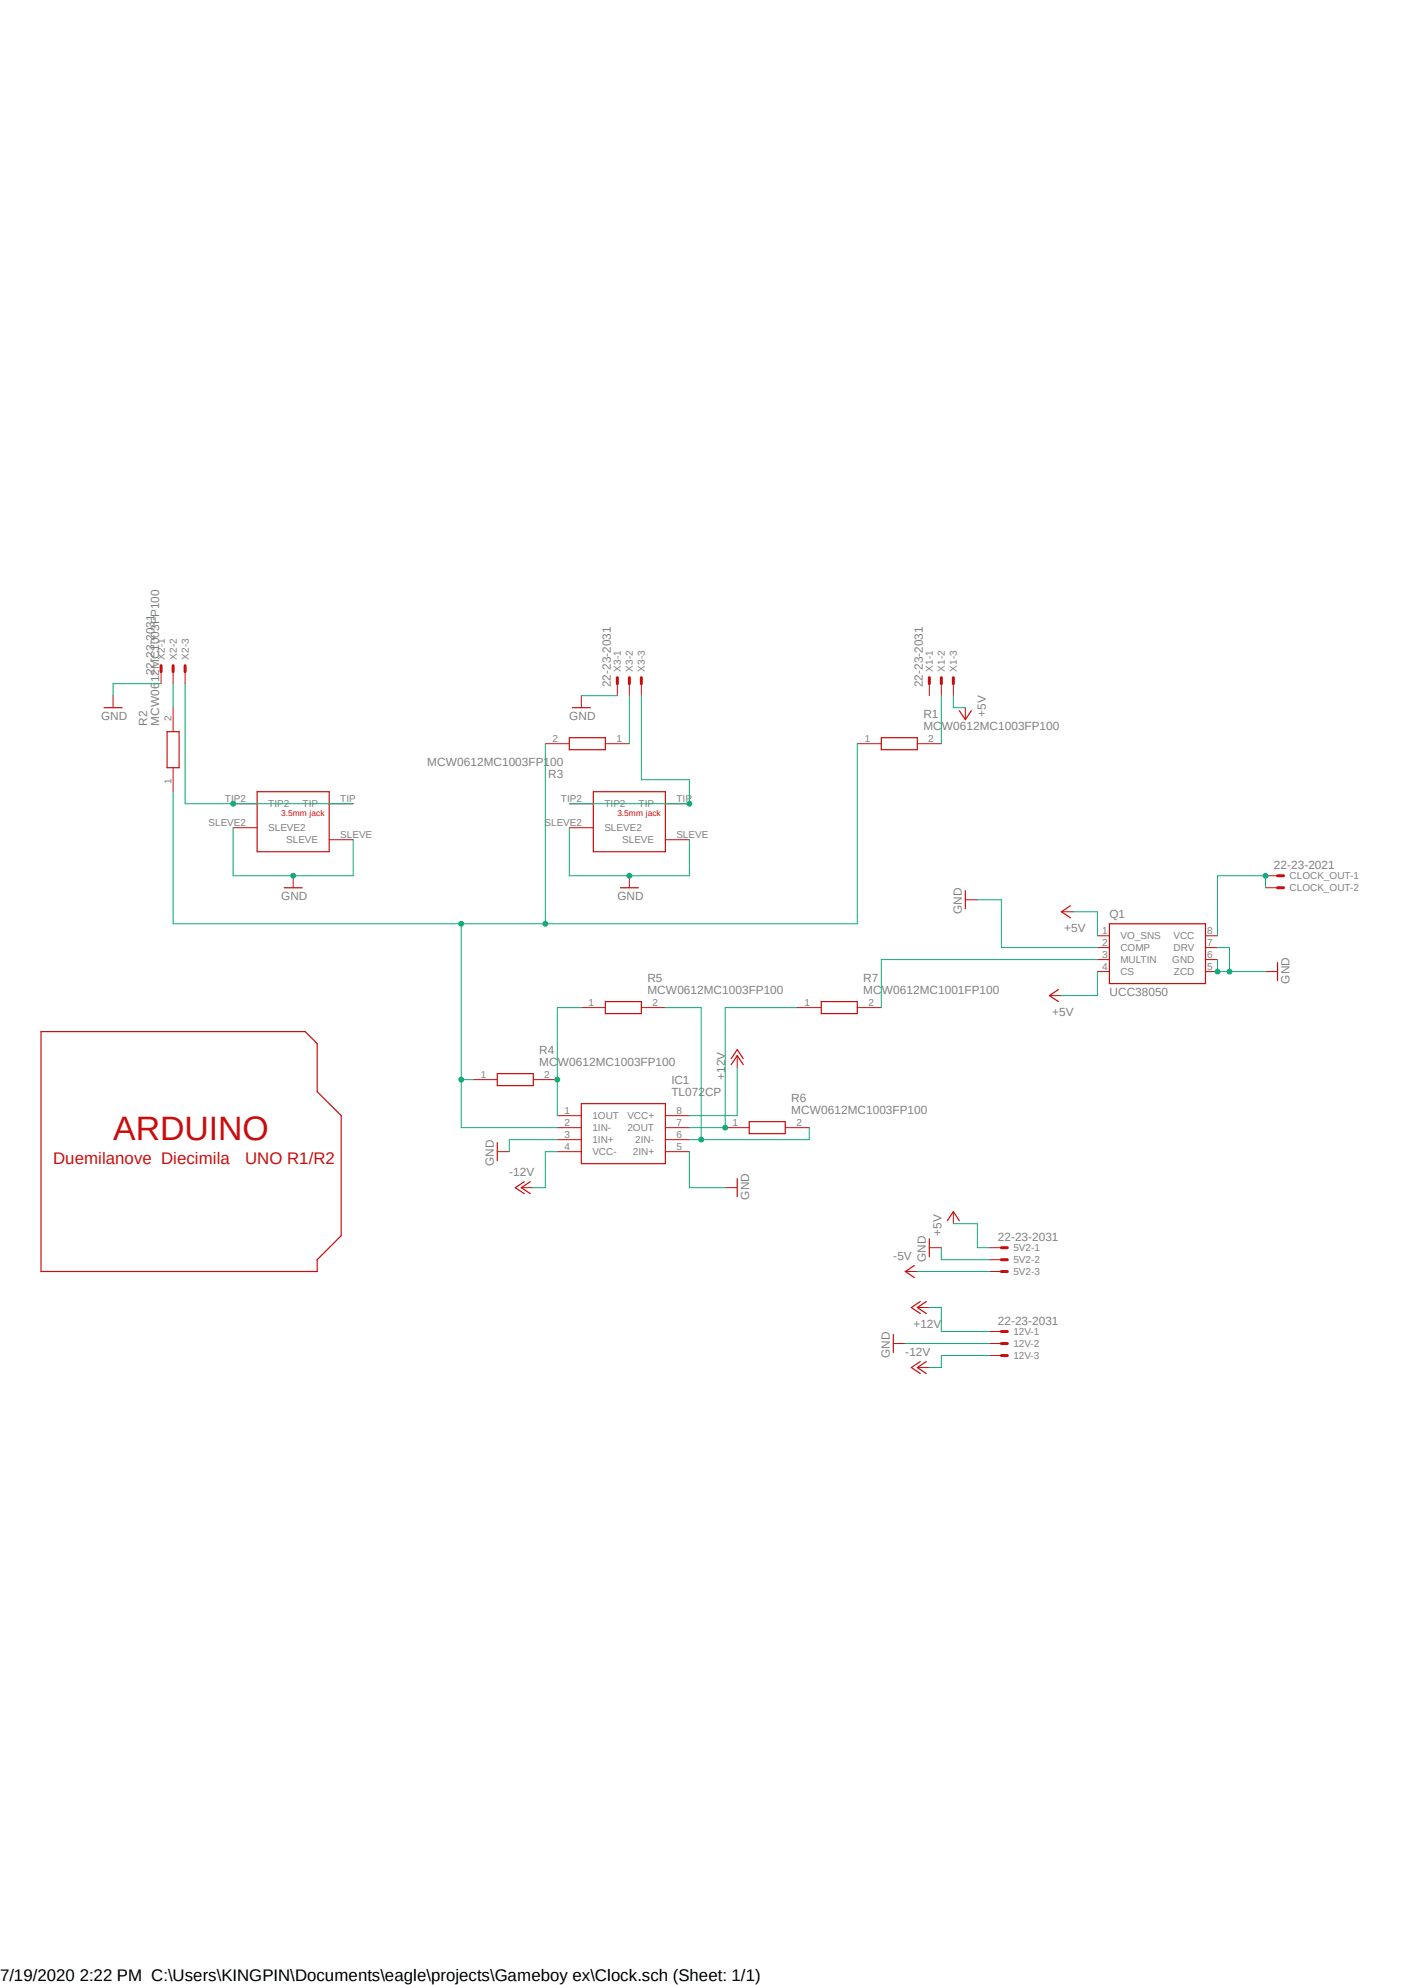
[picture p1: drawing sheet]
<?xml version="1.0" encoding="utf-8"?>
<!DOCTYPE eagle SYSTEM "eagle.dtd">
<eagle version="9.6.2">
<drawing>
<settings>
<setting alwaysvectorfont="no"/>
<setting verticaltext="up"/>
</settings>
<grid distance="0.1" unitdist="inch" unit="inch" style="lines" multiple="1" display="no" altdistance="0.01" altunitdist="inch" altunit="inch"/>
<schematic xreflabel="%F%N/%S.%C%R" xrefpart="/%S.%C%R">
<libraries>
<library name="arduino uno pin only">
<symbols>
<symbol name="CL13845G">
<pin name="TIP" x="7.62" y="7.62" length="middle" rot="R180"/>
<pin name="SLEVE" x="7.62" y="0" length="middle" rot="R180"/>
<wire x1="2.54" y1="10.16" x2="2.54" y2="-2.54" width="0.254" layer="94"/>
<wire x1="2.54" y1="-2.54" x2="-12.7" y2="-2.54" width="0.254" layer="94"/>
<wire x1="-12.7" y1="-2.54" x2="-12.7" y2="10.16" width="0.254" layer="94"/>
<wire x1="-12.7" y1="10.16" x2="2.54" y2="10.16" width="0.254" layer="94"/>
<text x="-7.62" y="5.08" size="1.27" layer="94">3.5mm jack</text>
<pin name="TIP2" x="-17.78" y="7.62" length="middle"/>
<pin name="SLEVE2" x="-17.78" y="2.54" length="middle"/>
</symbol>
<symbol name="ARDUINOHOLE">
<wire x1="-22.86" y1="22.86" x2="-22.86" y2="-27.94" width="0.254" layer="94"/>
<wire x1="-22.86" y1="-27.94" x2="35.56" y2="-27.94" width="0.254" layer="94"/>
<wire x1="35.56" y1="-27.94" x2="35.56" y2="-25.4" width="0.254" layer="94"/>
<wire x1="35.56" y1="-25.4" x2="40.64" y2="-20.32" width="0.254" layer="94"/>
<wire x1="40.64" y1="-20.32" x2="40.64" y2="5.08" width="0.254" layer="94"/>
<wire x1="40.64" y1="5.08" x2="35.56" y2="10.16" width="0.254" layer="94"/>
<wire x1="35.56" y1="10.16" x2="35.56" y2="20.32" width="0.254" layer="94"/>
<wire x1="35.56" y1="20.32" x2="33.02" y2="22.86" width="0.254" layer="94"/>
<wire x1="33.02" y1="22.86" x2="-22.86" y2="22.86" width="0.254" layer="94"/>
<text x="-7.62" y="0" size="5.08" layer="94">ARDUINO</text>
<text x="-20.32" y="-5.08" size="2.54" layer="94">Duemilanove</text>
<text x="2.54" y="-5.08" size="2.54" layer="94">Diecimila</text>
<text x="20.32" y="-5.08" size="2.54" layer="94">UNO R1/R2</text>
</symbol>
</symbols>
<devicesets>
<deviceset name="CL13845G">
<gates>
<gate name="G$1" symbol="CL13845G" x="7.62" y="0"/>
</gates>
<devices>
<device name="" package="CL13845G">
<connects>
<connect gate="G$1" pin="SLEVE" pad="SLEVE"/>
<connect gate="G$1" pin="SLEVE2" pad="SLEVE2"/>
<connect gate="G$1" pin="TIP" pad="TIP"/>
<connect gate="G$1" pin="TIP2" pad="TIP2"/>
</connects>
<technologies>
<technology name=""/>
</technologies>
</device>
</devices>
</deviceset>
<deviceset name="ARDUINOHOLE">
<gates>
<gate name="G$1" symbol="ARDUINOHOLE" x="-7.62" y="5.08"/>
</gates>
<devices>
<device name="" package="ARDUINOHOLE">
<technologies>
<technology name=""/>
</technologies>
</device>
</devices>
</deviceset>
</devicesets>
</library>
<library name="supply1">
<symbols>
<symbol name="GND">
<wire x1="-1.905" y1="0" x2="1.905" y2="0" width="0.254" layer="94"/>
<text x="-2.54" y="-2.54" size="1.778" layer="96">&gt;VALUE</text>
<pin name="GND" x="0" y="2.54" visible="off" length="short" direction="sup" rot="R270"/>
</symbol>
<symbol name="+5V">
<wire x1="1.27" y1="-1.905" x2="0" y2="0" width="0.254" layer="94"/>
<wire x1="0" y1="0" x2="-1.27" y2="-1.905" width="0.254" layer="94"/>
<text x="-2.54" y="-5.08" size="1.778" layer="96" rot="R90">&gt;VALUE</text>
<pin name="+5V" x="0" y="-2.54" visible="off" length="short" direction="sup" rot="R90"/>
</symbol>
<symbol name="+12V">
<wire x1="1.27" y1="-1.905" x2="0" y2="0" width="0.254" layer="94"/>
<wire x1="0" y1="0" x2="-1.27" y2="-1.905" width="0.254" layer="94"/>
<wire x1="1.27" y1="-0.635" x2="0" y2="1.27" width="0.254" layer="94"/>
<wire x1="0" y1="1.27" x2="-1.27" y2="-0.635" width="0.254" layer="94"/>
<text x="-2.54" y="-5.08" size="1.778" layer="96" rot="R90">&gt;VALUE</text>
<pin name="+12V" x="0" y="-2.54" visible="off" length="short" direction="sup" rot="R90"/>
</symbol>
<symbol name="-12V">
<wire x1="-1.27" y1="1.905" x2="0" y2="0" width="0.254" layer="94"/>
<wire x1="0" y1="0" x2="1.27" y2="1.905" width="0.254" layer="94"/>
<wire x1="-1.27" y1="0.635" x2="0" y2="-1.27" width="0.254" layer="94"/>
<wire x1="0" y1="-1.27" x2="1.27" y2="0.635" width="0.254" layer="94"/>
<text x="-2.54" y="-2.54" size="1.778" layer="96" rot="R90">&gt;VALUE</text>
<pin name="-12V" x="0" y="2.54" visible="off" length="short" direction="sup" rot="R270"/>
</symbol>
<symbol name="-5V">
<wire x1="-1.27" y1="1.905" x2="0" y2="0" width="0.254" layer="94"/>
<wire x1="0" y1="0" x2="1.27" y2="1.905" width="0.254" layer="94"/>
<text x="-2.54" y="-2.54" size="1.778" layer="96" rot="R90">&gt;VALUE</text>
<pin name="-5V" x="0" y="2.54" visible="off" length="short" direction="sup" rot="R270"/>
</symbol>
</symbols>
<devicesets>
<deviceset name="GND" prefix="GND">
<gates>
<gate name="1" symbol="GND" x="0" y="0"/>
</gates>
<devices>
<device name="">
<technologies>
<technology name=""/>
</technologies>
</device>
</devices>
</deviceset>
<deviceset name="+5V" prefix="P+">
<gates>
<gate name="1" symbol="+5V" x="0" y="0"/>
</gates>
<devices>
<device name="">
<technologies>
<technology name=""/>
</technologies>
</device>
</devices>
</deviceset>
<deviceset name="+12V" prefix="P+">
<gates>
<gate name="1" symbol="+12V" x="0" y="0"/>
</gates>
<devices>
<device name="">
<technologies>
<technology name=""/>
</technologies>
</device>
</devices>
</deviceset>
<deviceset name="-12V" prefix="P-">
<gates>
<gate name="1" symbol="-12V" x="0" y="0"/>
</gates>
<devices>
<device name="">
<technologies>
<technology name=""/>
</technologies>
</device>
</devices>
</deviceset>
<deviceset name="-5V" prefix="P-">
<gates>
<gate name="1" symbol="-5V" x="0" y="0"/>
</gates>
<devices>
<device name="">
<technologies>
<technology name=""/>
</technologies>
</device>
</devices>
</deviceset>
</devicesets>
</library>
<library name="con-molex">
<symbols>
<symbol name="MV">
<wire x1="1.27" y1="0" x2="0" y2="0" width="0.6096" layer="94"/>
<text x="2.54" y="-0.762" size="1.524" layer="95">&gt;NAME</text>
<text x="-0.762" y="1.397" size="1.778" layer="96">&gt;VALUE</text>
<pin name="S" x="-2.54" y="0" visible="off" length="short" direction="pas"/>
</symbol>
<symbol name="M">
<wire x1="1.27" y1="0" x2="0" y2="0" width="0.6096" layer="94"/>
<text x="2.54" y="-0.762" size="1.524" layer="95">&gt;NAME</text>
<pin name="S" x="-2.54" y="0" visible="off" length="short" direction="pas"/>
</symbol>
</symbols>
<devicesets>
<deviceset name="22-23-2031" prefix="X">
<gates>
<gate name="-1" symbol="MV" x="0" y="2.54" addlevel="always" swaplevel="1"/>
<gate name="-2" symbol="M" x="0" y="0" addlevel="always" swaplevel="1"/>
<gate name="-3" symbol="M" x="0" y="-2.54" addlevel="always" swaplevel="1"/>
</gates>
<devices>
<device name="" package="22-23-2031">
<connects>
<connect gate="-1" pin="S" pad="1"/>
<connect gate="-2" pin="S" pad="2"/>
<connect gate="-3" pin="S" pad="3"/>
</connects>
<technologies>
<technology name="">
<attribute name="MF" value="MOLEX" constant="no"/>
<attribute name="MPN" value="22-23-2031" constant="no"/>
<attribute name="OC_FARNELL" value="1462950" constant="no"/>
<attribute name="OC_NEWARK" value="30C0862" constant="no"/>
</technology>
</technologies>
</device>
</devices>
</deviceset>
<deviceset name="22-23-2021" prefix="X">
<gates>
<gate name="-1" symbol="MV" x="0" y="0" addlevel="always" swaplevel="1"/>
<gate name="-2" symbol="M" x="0" y="-2.54" addlevel="always" swaplevel="1"/>
</gates>
<devices>
<device name="" package="22-23-2021">
<connects>
<connect gate="-1" pin="S" pad="1"/>
<connect gate="-2" pin="S" pad="2"/>
</connects>
<technologies>
<technology name="">
<attribute name="MF" value="MOLEX" constant="no"/>
<attribute name="MPN" value="22-23-2021" constant="no"/>
<attribute name="OC_FARNELL" value="1462926" constant="no"/>
<attribute name="OC_NEWARK" value="25C3832" constant="no"/>
</technology>
</technologies>
</device>
</devices>
</deviceset>
</devicesets>
</library>
<library name="SamacSys_Parts">
<symbols>
<symbol name="MCW0612MC1003FP100">
<wire x1="5.08" y1="1.27" x2="12.7" y2="1.27" width="0.254" layer="94"/>
<wire x1="12.7" y1="-1.27" x2="12.7" y2="1.27" width="0.254" layer="94"/>
<wire x1="12.7" y1="-1.27" x2="5.08" y2="-1.27" width="0.254" layer="94"/>
<wire x1="5.08" y1="1.27" x2="5.08" y2="-1.27" width="0.254" layer="94"/>
<text x="13.97" y="6.35" size="1.778" layer="95" align="center-left">&gt;NAME</text>
<text x="13.97" y="3.81" size="1.778" layer="96" align="center-left">&gt;VALUE</text>
<pin name="1" x="0" y="0" visible="pad" length="middle"/>
<pin name="2" x="17.78" y="0" visible="pad" length="middle" rot="R180"/>
</symbol>
<symbol name="TL072CP">
<wire x1="5.08" y1="2.54" x2="22.86" y2="2.54" width="0.254" layer="94"/>
<wire x1="22.86" y1="-10.16" x2="22.86" y2="2.54" width="0.254" layer="94"/>
<wire x1="22.86" y1="-10.16" x2="5.08" y2="-10.16" width="0.254" layer="94"/>
<wire x1="5.08" y1="2.54" x2="5.08" y2="-10.16" width="0.254" layer="94"/>
<text x="24.13" y="7.62" size="1.778" layer="95" align="center-left">&gt;NAME</text>
<text x="24.13" y="5.08" size="1.778" layer="96" align="center-left">&gt;VALUE</text>
<pin name="1OUT" x="0" y="0" length="middle" direction="out"/>
<pin name="1IN-" x="0" y="-2.54" length="middle" direction="in"/>
<pin name="1IN+" x="0" y="-5.08" length="middle" direction="in"/>
<pin name="VCC-" x="0" y="-7.62" length="middle" direction="pwr"/>
<pin name="VCC+" x="27.94" y="0" length="middle" direction="pwr" rot="R180"/>
<pin name="2OUT" x="27.94" y="-2.54" length="middle" direction="out" rot="R180"/>
<pin name="2IN-" x="27.94" y="-5.08" length="middle" direction="in" rot="R180"/>
<pin name="2IN+" x="27.94" y="-7.62" length="middle" direction="in" rot="R180"/>
</symbol>
<symbol name="MCW0612MC1001FP100">
<wire x1="5.08" y1="1.27" x2="12.7" y2="1.27" width="0.254" layer="94"/>
<wire x1="12.7" y1="-1.27" x2="12.7" y2="1.27" width="0.254" layer="94"/>
<wire x1="12.7" y1="-1.27" x2="5.08" y2="-1.27" width="0.254" layer="94"/>
<wire x1="5.08" y1="1.27" x2="5.08" y2="-1.27" width="0.254" layer="94"/>
<text x="13.97" y="6.35" size="1.778" layer="95" align="center-left">&gt;NAME</text>
<text x="13.97" y="3.81" size="1.778" layer="96" align="center-left">&gt;VALUE</text>
<pin name="1" x="0" y="0" visible="pad" length="middle"/>
<pin name="2" x="17.78" y="0" visible="pad" length="middle" rot="R180"/>
</symbol>
</symbols>
<devicesets>
<deviceset name="MCW0612MC1003FP100" prefix="R">
<gates>
<gate name="G$1" symbol="MCW0612MC1003FP100" x="0" y="0"/>
</gates>
<devices>
<device name="" package="RESC1631X60N">
<connects>
<connect gate="G$1" pin="1" pad="1"/>
<connect gate="G$1" pin="2" pad="2"/>
</connects>
<technologies>
<technology name="">
<attribute name="DESCRIPTION" value="Thin Film Resistors - SMD 1watt 100Kohms 1% 50ppm" constant="no"/>
<attribute name="HEIGHT" value="0.6mm" constant="no"/>
<attribute name="MANUFACTURER_NAME" value="Vishay" constant="no"/>
<attribute name="MANUFACTURER_PART_NUMBER" value="MCW0612MC1003FP100" constant="no"/>
<attribute name="MOUSER_PART_NUMBER" value="594-MCW0612MC1003FP1" constant="no"/>
<attribute name="MOUSER_PRICE-STOCK" value="https://www.mouser.com/Search/Refine.aspx?Keyword=594-MCW0612MC1003FP1" constant="no"/>
</technology>
</technologies>
</device>
</devices>
</deviceset>
<deviceset name="TL072CP" prefix="IC">
<gates>
<gate name="G$1" symbol="TL072CP" x="0" y="0"/>
</gates>
<devices>
<device name="" package="DIP794W53P254L959H508Q8N">
<connects>
<connect gate="G$1" pin="1IN+" pad="3"/>
<connect gate="G$1" pin="1IN-" pad="2"/>
<connect gate="G$1" pin="1OUT" pad="1"/>
<connect gate="G$1" pin="2IN+" pad="5"/>
<connect gate="G$1" pin="2IN-" pad="6"/>
<connect gate="G$1" pin="2OUT" pad="7"/>
<connect gate="G$1" pin="VCC+" pad="8"/>
<connect gate="G$1" pin="VCC-" pad="4"/>
</connects>
<technologies>
<technology name="">
<attribute name="DESCRIPTION" value="Dual Low-Noise JFET-Input General-Purpose Operational Amplifier" constant="no"/>
<attribute name="HEIGHT" value="5.08mm" constant="no"/>
<attribute name="MANUFACTURER_NAME" value="Texas Instruments" constant="no"/>
<attribute name="MANUFACTURER_PART_NUMBER" value="TL072CP" constant="no"/>
<attribute name="MOUSER_PART_NUMBER" value="595-TL072CP" constant="no"/>
<attribute name="MOUSER_PRICE-STOCK" value="https://www.mouser.co.uk/ProductDetail/Texas-Instruments/TL072CP?qs=5nGYs9Do7G3e6Tx9uHIgUA%3D%3D" constant="no"/>
</technology>
</technologies>
</device>
</devices>
</deviceset>
<deviceset name="MCW0612MC1001FP100" prefix="R">
<gates>
<gate name="G$1" symbol="MCW0612MC1001FP100" x="0" y="0"/>
</gates>
<devices>
<device name="" package="RESC1732X65N">
<connects>
<connect gate="G$1" pin="1" pad="1"/>
<connect gate="G$1" pin="2" pad="2"/>
</connects>
<technologies>
<technology name="">
<attribute name="DESCRIPTION" value="VISHAY - MCW0612MC1001FP100 - RES, AEC-Q200, 1K, 1%, 1W, 0612" constant="no"/>
<attribute name="HEIGHT" value="0.65mm" constant="no"/>
<attribute name="MANUFACTURER_NAME" value="Vishay" constant="no"/>
<attribute name="MANUFACTURER_PART_NUMBER" value="MCW0612MC1001FP100" constant="no"/>
<attribute name="MOUSER_PART_NUMBER" value="" constant="no"/>
<attribute name="MOUSER_PRICE-STOCK" value="" constant="no"/>
</technology>
</technologies>
</device>
</devices>
</deviceset>
</devicesets>
</library>
<library name="ti-parts">
<symbols>
<symbol name="UCC38050">
<wire x1="-10.16" y1="7.62" x2="-10.16" y2="-5.08" width="0.254" layer="94"/>
<wire x1="-10.16" y1="-5.08" x2="10.16" y2="-5.08" width="0.254" layer="94"/>
<wire x1="10.16" y1="-5.08" x2="10.16" y2="7.62" width="0.254" layer="94"/>
<wire x1="10.16" y1="7.62" x2="-10.16" y2="7.62" width="0.254" layer="94"/>
<text x="-10.16" y="8.89" size="1.778" layer="95">&gt;NAME</text>
<text x="-10.16" y="-7.62" size="1.778" layer="96">&gt;VALUE</text>
<pin name="VO_SNS" x="-12.7" y="5.08" length="short" direction="in"/>
<pin name="COMP" x="-12.7" y="2.54" length="short" direction="out"/>
<pin name="MULTIN" x="-12.7" y="0" length="short" direction="in"/>
<pin name="CS" x="-12.7" y="-2.54" length="short" direction="in"/>
<pin name="ZCD" x="12.7" y="-2.54" length="short" direction="in" rot="R180"/>
<pin name="GND" x="12.7" y="0" length="short" direction="pwr" rot="R180"/>
<pin name="DRV" x="12.7" y="2.54" length="short" direction="out" rot="R180"/>
<pin name="VCC" x="12.7" y="5.08" length="short" direction="pwr" rot="R180"/>
</symbol>
</symbols>
<devicesets>
<deviceset name="UCC38050" prefix="Q">
<gates>
<gate name="G$1" symbol="UCC38050" x="0" y="0"/>
</gates>
<devices>
<device name="" package="DIP-8">
<connects>
<connect gate="G$1" pin="COMP" pad="2"/>
<connect gate="G$1" pin="CS" pad="4"/>
<connect gate="G$1" pin="DRV" pad="7"/>
<connect gate="G$1" pin="GND" pad="6"/>
<connect gate="G$1" pin="MULTIN" pad="3"/>
<connect gate="G$1" pin="VCC" pad="8"/>
<connect gate="G$1" pin="VO_SNS" pad="1"/>
<connect gate="G$1" pin="ZCD" pad="5"/>
</connects>
<technologies>
<technology name=""/>
</technologies>
</device>
</devices>
</deviceset>
</devicesets>
</library>
</libraries>
<attributes>
</attributes>
<variantdefs>
</variantdefs>
<classes>
<class number="0" name="default" width="0" drill="0">
</class>
</classes>
<parts>
<part name="U$2" library="arduino uno pin only" deviceset="CL13845G" device=""/>
<part name="U$3" library="arduino uno pin only" deviceset="CL13845G" device=""/>
<part name="GND1" library="supply1" deviceset="GND" device=""/>
<part name="GND2" library="supply1" deviceset="GND" device=""/>
<part name="X1" library="con-molex" deviceset="22-23-2031" device=""/>
<part name="X2" library="con-molex" deviceset="22-23-2031" device=""/>
<part name="X3" library="con-molex" deviceset="22-23-2031" device=""/>
<part name="P+1" library="supply1" deviceset="+5V" device=""/>
<part name="R1" library="SamacSys_Parts" deviceset="MCW0612MC1003FP100" device=""/>
<part name="R2" library="SamacSys_Parts" deviceset="MCW0612MC1003FP100" device=""/>
<part name="R3" library="SamacSys_Parts" deviceset="MCW0612MC1003FP100" device=""/>
<part name="GND3" library="supply1" deviceset="GND" device=""/>
<part name="GND4" library="supply1" deviceset="GND" device=""/>
<part name="IC1" library="SamacSys_Parts" deviceset="TL072CP" device=""/>
<part name="R4" library="SamacSys_Parts" deviceset="MCW0612MC1003FP100" device=""/>
<part name="R5" library="SamacSys_Parts" deviceset="MCW0612MC1003FP100" device=""/>
<part name="R6" library="SamacSys_Parts" deviceset="MCW0612MC1003FP100" device=""/>
<part name="P+2" library="supply1" deviceset="+12V" device=""/>
<part name="P-1" library="supply1" deviceset="-12V" device=""/>
<part name="GND5" library="supply1" deviceset="GND" device=""/>
<part name="GND6" library="supply1" deviceset="GND" device=""/>
<part name="12V" library="con-molex" deviceset="22-23-2031" device=""/>
<part name="5V2" library="con-molex" deviceset="22-23-2031" device=""/>
<part name="P+3" library="supply1" deviceset="+5V" device=""/>
<part name="P-2" library="supply1" deviceset="-5V" device=""/>
<part name="GND7" library="supply1" deviceset="GND" device=""/>
<part name="P+4" library="supply1" deviceset="+12V" device=""/>
<part name="P-3" library="supply1" deviceset="-12V" device=""/>
<part name="GND8" library="supply1" deviceset="GND" device=""/>
<part name="Q1" library="ti-parts" deviceset="UCC38050" device=""/>
<part name="GND9" library="supply1" deviceset="GND" device=""/>
<part name="R7" library="SamacSys_Parts" deviceset="MCW0612MC1001FP100" device=""/>
<part name="GND10" library="supply1" deviceset="GND" device=""/>
<part name="P+5" library="supply1" deviceset="+5V" device=""/>
<part name="P+6" library="supply1" deviceset="+5V" device=""/>
<part name="CLOCK_OUT" library="con-molex" deviceset="22-23-2021" device=""/>
<part name="U$1" library="arduino uno pin only" deviceset="ARDUINOHOLE" device=""/>
</parts>
<sheets>
<sheet>
<plain>
</plain>
<instances>
<instance part="U$2" gate="G$1" x="7.62" y="55.88" smashed="yes"/>
<instance part="U$3" gate="G$1" x="78.74" y="55.88" smashed="yes"/>
<instance part="GND1" gate="1" x="73.66" y="45.72" smashed="yes">
<attribute name="VALUE" x="71.12" y="43.18" size="1.778" layer="96"/>
</instance>
<instance part="GND2" gate="1" x="2.54" y="45.72" smashed="yes">
<attribute name="VALUE" x="0" y="43.18" size="1.778" layer="96"/>
</instance>
<instance part="X1" gate="-1" x="137.16" y="88.9" smashed="yes" rot="R90">
<attribute name="NAME" x="137.922" y="91.44" size="1.524" layer="95" rot="R90"/>
<attribute name="VALUE" x="135.763" y="88.138" size="1.778" layer="96" rot="R90"/>
</instance>
<instance part="X1" gate="-2" x="139.7" y="88.9" smashed="yes" rot="R90">
<attribute name="NAME" x="140.462" y="91.44" size="1.524" layer="95" rot="R90"/>
</instance>
<instance part="X1" gate="-3" x="142.24" y="88.9" smashed="yes" rot="R90">
<attribute name="NAME" x="143.002" y="91.44" size="1.524" layer="95" rot="R90"/>
</instance>
<instance part="X2" gate="-1" x="-25.4" y="91.44" smashed="yes" rot="R90">
<attribute name="NAME" x="-24.638" y="93.98" size="1.524" layer="95" rot="R90"/>
<attribute name="VALUE" x="-26.797" y="90.678" size="1.778" layer="96" rot="R90"/>
</instance>
<instance part="X2" gate="-2" x="-22.86" y="91.44" smashed="yes" rot="R90">
<attribute name="NAME" x="-22.098" y="93.98" size="1.524" layer="95" rot="R90"/>
</instance>
<instance part="X2" gate="-3" x="-20.32" y="91.44" smashed="yes" rot="R90">
<attribute name="NAME" x="-19.558" y="93.98" size="1.524" layer="95" rot="R90"/>
</instance>
<instance part="X3" gate="-1" x="71.12" y="88.9" smashed="yes" rot="R90">
<attribute name="NAME" x="71.882" y="91.44" size="1.524" layer="95" rot="R90"/>
<attribute name="VALUE" x="69.723" y="88.138" size="1.778" layer="96" rot="R90"/>
</instance>
<instance part="X3" gate="-2" x="73.66" y="88.9" smashed="yes" rot="R90">
<attribute name="NAME" x="74.422" y="91.44" size="1.524" layer="95" rot="R90"/>
</instance>
<instance part="X3" gate="-3" x="76.2" y="88.9" smashed="yes" rot="R90">
<attribute name="NAME" x="76.962" y="91.44" size="1.524" layer="95" rot="R90"/>
</instance>
<instance part="P+1" gate="1" x="144.78" y="81.28" smashed="yes" rot="R180">
<attribute name="VALUE" x="147.32" y="86.36" size="1.778" layer="96" rot="R270"/>
</instance>
<instance part="R1" gate="G$1" x="121.92" y="76.2" smashed="yes">
<attribute name="NAME" x="135.89" y="82.55" size="1.778" layer="95" align="center-left"/>
<attribute name="VALUE" x="135.89" y="80.01" size="1.778" layer="96" align="center-left"/>
</instance>
<instance part="R2" gate="G$1" x="-22.86" y="66.04" smashed="yes" rot="R90">
<attribute name="NAME" x="-29.21" y="80.01" size="1.778" layer="95" rot="R90" align="center-left"/>
<attribute name="VALUE" x="-26.67" y="80.01" size="1.778" layer="96" rot="R90" align="center-left"/>
</instance>
<instance part="R3" gate="G$1" x="73.66" y="76.2" smashed="yes" rot="R180">
<attribute name="NAME" x="59.69" y="69.85" size="1.778" layer="95" rot="R180" align="center-left"/>
<attribute name="VALUE" x="59.69" y="72.39" size="1.778" layer="96" rot="R180" align="center-left"/>
</instance>
<instance part="GND3" gate="1" x="-35.56" y="83.82" smashed="yes">
<attribute name="VALUE" x="-38.1" y="81.28" size="1.778" layer="96"/>
</instance>
<instance part="GND4" gate="1" x="63.5" y="83.82" smashed="yes">
<attribute name="VALUE" x="60.96" y="81.28" size="1.778" layer="96"/>
</instance>
<instance part="IC1" gate="G$1" x="58.42" y="-2.54" smashed="yes">
<attribute name="NAME" x="82.55" y="5.08" size="1.778" layer="95" align="center-left"/>
<attribute name="VALUE" x="82.55" y="2.54" size="1.778" layer="96" align="center-left"/>
</instance>
<instance part="R4" gate="G$1" x="40.64" y="5.08" smashed="yes">
<attribute name="NAME" x="54.61" y="11.43" size="1.778" layer="95" align="center-left"/>
<attribute name="VALUE" x="54.61" y="8.89" size="1.778" layer="96" align="center-left"/>
</instance>
<instance part="R5" gate="G$1" x="63.5" y="20.32" smashed="yes">
<attribute name="NAME" x="77.47" y="26.67" size="1.778" layer="95" align="center-left"/>
<attribute name="VALUE" x="77.47" y="24.13" size="1.778" layer="96" align="center-left"/>
</instance>
<instance part="R6" gate="G$1" x="93.98" y="-5.08" smashed="yes">
<attribute name="NAME" x="107.95" y="1.27" size="1.778" layer="95" align="center-left"/>
<attribute name="VALUE" x="107.95" y="-1.27" size="1.778" layer="96" align="center-left"/>
</instance>
<instance part="P+2" gate="1" x="96.52" y="10.16" smashed="yes">
<attribute name="VALUE" x="93.98" y="5.08" size="1.778" layer="96" rot="R90"/>
</instance>
<instance part="P-1" gate="1" x="50.8" y="-17.78" smashed="yes" rot="R270">
<attribute name="VALUE" x="48.26" y="-15.24" size="1.778" layer="96"/>
</instance>
<instance part="GND5" gate="1" x="45.72" y="-10.16" smashed="yes" rot="R270">
<attribute name="VALUE" x="43.18" y="-7.62" size="1.778" layer="96" rot="R270"/>
</instance>
<instance part="GND6" gate="1" x="96.52" y="-17.78" smashed="yes" rot="R90">
<attribute name="VALUE" x="99.06" y="-20.32" size="1.778" layer="96" rot="R90"/>
</instance>
<instance part="12V" gate="-1" x="152.4" y="-48.26" smashed="yes">
<attribute name="NAME" x="154.94" y="-49.022" size="1.524" layer="95"/>
<attribute name="VALUE" x="151.638" y="-46.863" size="1.778" layer="96"/>
</instance>
<instance part="12V" gate="-2" x="152.4" y="-50.8" smashed="yes">
<attribute name="NAME" x="154.94" y="-51.562" size="1.524" layer="95"/>
</instance>
<instance part="12V" gate="-3" x="152.4" y="-53.34" smashed="yes">
<attribute name="NAME" x="154.94" y="-54.102" size="1.524" layer="95"/>
</instance>
<instance part="5V2" gate="-1" x="152.4" y="-30.48" smashed="yes">
<attribute name="NAME" x="154.94" y="-31.242" size="1.524" layer="95"/>
<attribute name="VALUE" x="151.638" y="-29.083" size="1.778" layer="96"/>
</instance>
<instance part="5V2" gate="-2" x="152.4" y="-33.02" smashed="yes">
<attribute name="NAME" x="154.94" y="-33.782" size="1.524" layer="95"/>
</instance>
<instance part="5V2" gate="-3" x="152.4" y="-35.56" smashed="yes">
<attribute name="NAME" x="154.94" y="-36.322" size="1.524" layer="95"/>
</instance>
<instance part="P+3" gate="1" x="142.24" y="-22.86" smashed="yes">
<attribute name="VALUE" x="139.7" y="-27.94" size="1.778" layer="96" rot="R90"/>
</instance>
<instance part="P-2" gate="1" x="132.08" y="-35.56" smashed="yes" rot="R270">
<attribute name="VALUE" x="129.54" y="-33.02" size="1.778" layer="96"/>
</instance>
<instance part="GND7" gate="1" x="137.16" y="-30.48" smashed="yes" rot="R270">
<attribute name="VALUE" x="134.62" y="-27.94" size="1.778" layer="96" rot="R270"/>
</instance>
<instance part="P+4" gate="1" x="134.62" y="-43.18" smashed="yes" rot="R90">
<attribute name="VALUE" x="139.7" y="-45.72" size="1.778" layer="96" rot="R180"/>
</instance>
<instance part="P-3" gate="1" x="134.62" y="-55.88" smashed="yes" rot="R270">
<attribute name="VALUE" x="132.08" y="-53.34" size="1.778" layer="96"/>
</instance>
<instance part="GND8" gate="1" x="129.54" y="-50.8" smashed="yes" rot="R270">
<attribute name="VALUE" x="127" y="-48.26" size="1.778" layer="96" rot="R270"/>
</instance>
<instance part="Q1" gate="G$1" x="185.42" y="30.48" smashed="yes">
<attribute name="NAME" x="175.26" y="39.37" size="1.778" layer="95"/>
<attribute name="VALUE" x="175.26" y="22.86" size="1.778" layer="96"/>
</instance>
<instance part="GND9" gate="1" x="210.82" y="27.94" smashed="yes" rot="R90">
<attribute name="VALUE" x="213.36" y="25.4" size="1.778" layer="96" rot="R90"/>
</instance>
<instance part="R7" gate="G$1" x="109.22" y="20.32" smashed="yes">
<attribute name="NAME" x="123.19" y="26.67" size="1.778" layer="95" align="center-left"/>
<attribute name="VALUE" x="123.19" y="24.13" size="1.778" layer="96" align="center-left"/>
</instance>
<instance part="GND10" gate="1" x="144.78" y="43.18" smashed="yes" rot="R270">
<attribute name="VALUE" x="142.24" y="45.72" size="1.778" layer="96" rot="R270"/>
</instance>
<instance part="P+5" gate="1" x="162.56" y="22.86" smashed="yes" rot="R90">
<attribute name="VALUE" x="167.64" y="20.32" size="1.778" layer="96" rot="R180"/>
</instance>
<instance part="P+6" gate="1" x="165.1" y="40.64" smashed="yes" rot="R90">
<attribute name="VALUE" x="170.18" y="38.1" size="1.778" layer="96" rot="R180"/>
</instance>
<instance part="CLOCK_OUT" gate="-1" x="210.82" y="48.26" smashed="yes">
<attribute name="NAME" x="213.36" y="47.498" size="1.524" layer="95"/>
<attribute name="VALUE" x="210.058" y="49.657" size="1.778" layer="96"/>
</instance>
<instance part="CLOCK_OUT" gate="-2" x="210.82" y="45.72" smashed="yes">
<attribute name="NAME" x="213.36" y="44.958" size="1.524" layer="95"/>
</instance>
<instance part="U$1" gate="G$1" x="-27.94" y="-7.62" smashed="yes"/>
</instances>
<busses>
</busses>
<nets>
<net name="GND" class="0">
<segment>
<pinref part="U$2" gate="G$1" pin="SLEVE2"/>
<pinref part="GND2" gate="1" pin="GND"/>
<wire x1="-10.16" y1="58.42" x2="-10.16" y2="48.26" width="0.1524" layer="91"/>
<wire x1="-10.16" y1="48.26" x2="2.54" y2="48.26" width="0.1524" layer="91"/>
<pinref part="U$2" gate="G$1" pin="SLEVE"/>
<wire x1="15.24" y1="55.88" x2="15.24" y2="48.26" width="0.1524" layer="91"/>
<wire x1="15.24" y1="48.26" x2="2.54" y2="48.26" width="0.1524" layer="91"/>
<junction x="2.54" y="48.26"/>
</segment>
<segment>
<pinref part="U$3" gate="G$1" pin="SLEVE2"/>
<pinref part="GND1" gate="1" pin="GND"/>
<wire x1="60.96" y1="58.42" x2="60.96" y2="48.26" width="0.1524" layer="91"/>
<wire x1="60.96" y1="48.26" x2="73.66" y2="48.26" width="0.1524" layer="91"/>
<pinref part="U$3" gate="G$1" pin="SLEVE"/>
<wire x1="86.36" y1="55.88" x2="86.36" y2="48.26" width="0.1524" layer="91"/>
<wire x1="86.36" y1="48.26" x2="73.66" y2="48.26" width="0.1524" layer="91"/>
<junction x="73.66" y="48.26"/>
</segment>
<segment>
<pinref part="X2" gate="-1" pin="S"/>
<wire x1="-25.4" y1="88.9" x2="-35.56" y2="88.9" width="0.1524" layer="91"/>
<pinref part="GND3" gate="1" pin="GND"/>
<wire x1="-35.56" y1="88.9" x2="-35.56" y2="86.36" width="0.1524" layer="91"/>
</segment>
<segment>
<pinref part="X3" gate="-1" pin="S"/>
<pinref part="GND4" gate="1" pin="GND"/>
<wire x1="71.12" y1="86.36" x2="63.5" y2="86.36" width="0.1524" layer="91"/>
</segment>
<segment>
<pinref part="IC1" gate="G$1" pin="1IN+"/>
<wire x1="58.42" y1="-7.62" x2="48.26" y2="-7.62" width="0.1524" layer="91"/>
<pinref part="GND5" gate="1" pin="GND"/>
<wire x1="48.26" y1="-7.62" x2="48.26" y2="-10.16" width="0.1524" layer="91"/>
</segment>
<segment>
<pinref part="IC1" gate="G$1" pin="2IN+"/>
<pinref part="GND6" gate="1" pin="GND"/>
<wire x1="86.36" y1="-10.16" x2="86.36" y2="-17.78" width="0.1524" layer="91"/>
<wire x1="86.36" y1="-17.78" x2="93.98" y2="-17.78" width="0.1524" layer="91"/>
</segment>
<segment>
<pinref part="5V2" gate="-2" pin="S"/>
<wire x1="149.86" y1="-33.02" x2="139.7" y2="-33.02" width="0.1524" layer="91"/>
<pinref part="GND7" gate="1" pin="GND"/>
<wire x1="139.7" y1="-33.02" x2="139.7" y2="-30.48" width="0.1524" layer="91"/>
</segment>
<segment>
<pinref part="12V" gate="-2" pin="S"/>
<pinref part="GND8" gate="1" pin="GND"/>
<wire x1="149.86" y1="-50.8" x2="132.08" y2="-50.8" width="0.1524" layer="91"/>
</segment>
<segment>
<pinref part="Q1" gate="G$1" pin="GND"/>
<pinref part="Q1" gate="G$1" pin="ZCD"/>
<wire x1="198.12" y1="30.48" x2="198.12" y2="27.94" width="0.1524" layer="91"/>
<pinref part="GND9" gate="1" pin="GND"/>
<wire x1="198.12" y1="27.94" x2="200.66" y2="27.94" width="0.1524" layer="91"/>
<junction x="198.12" y="27.94"/>
<pinref part="Q1" gate="G$1" pin="DRV"/>
<wire x1="200.66" y1="27.94" x2="208.28" y2="27.94" width="0.1524" layer="91"/>
<wire x1="198.12" y1="33.02" x2="200.66" y2="33.02" width="0.1524" layer="91"/>
<wire x1="200.66" y1="33.02" x2="200.66" y2="27.94" width="0.1524" layer="91"/>
<junction x="200.66" y="27.94"/>
</segment>
<segment>
<pinref part="Q1" gate="G$1" pin="COMP"/>
<wire x1="172.72" y1="33.02" x2="152.4" y2="33.02" width="0.1524" layer="91"/>
<pinref part="GND10" gate="1" pin="GND"/>
<wire x1="152.4" y1="33.02" x2="152.4" y2="43.18" width="0.1524" layer="91"/>
<wire x1="152.4" y1="43.18" x2="147.32" y2="43.18" width="0.1524" layer="91"/>
</segment>
</net>
<net name="+5V" class="0">
<segment>
<pinref part="X1" gate="-3" pin="S"/>
<pinref part="P+1" gate="1" pin="+5V"/>
<wire x1="142.24" y1="86.36" x2="142.24" y2="83.82" width="0.1524" layer="91"/>
<wire x1="142.24" y1="83.82" x2="144.78" y2="83.82" width="0.1524" layer="91"/>
</segment>
<segment>
<pinref part="5V2" gate="-1" pin="S"/>
<wire x1="149.86" y1="-30.48" x2="147.32" y2="-30.48" width="0.1524" layer="91"/>
<wire x1="147.32" y1="-30.48" x2="147.32" y2="-25.4" width="0.1524" layer="91"/>
<pinref part="P+3" gate="1" pin="+5V"/>
<wire x1="147.32" y1="-25.4" x2="142.24" y2="-25.4" width="0.1524" layer="91"/>
</segment>
<segment>
<pinref part="Q1" gate="G$1" pin="CS"/>
<pinref part="P+5" gate="1" pin="+5V"/>
<wire x1="172.72" y1="27.94" x2="172.72" y2="22.86" width="0.1524" layer="91"/>
<wire x1="172.72" y1="22.86" x2="165.1" y2="22.86" width="0.1524" layer="91"/>
</segment>
<segment>
<pinref part="Q1" gate="G$1" pin="VO_SNS"/>
<wire x1="172.72" y1="35.56" x2="172.72" y2="40.64" width="0.1524" layer="91"/>
<pinref part="P+6" gate="1" pin="+5V"/>
<wire x1="172.72" y1="40.64" x2="167.64" y2="40.64" width="0.1524" layer="91"/>
</segment>
</net>
<net name="N$2" class="0">
<segment>
<pinref part="X3" gate="-2" pin="S"/>
<pinref part="R3" gate="G$1" pin="1"/>
<wire x1="73.66" y1="86.36" x2="73.66" y2="76.2" width="0.1524" layer="91"/>
</segment>
</net>
<net name="N$3" class="0">
<segment>
<pinref part="X2" gate="-2" pin="S"/>
<pinref part="R2" gate="G$1" pin="2"/>
<wire x1="-22.86" y1="88.9" x2="-22.86" y2="83.82" width="0.1524" layer="91"/>
</segment>
</net>
<net name="N$4" class="0">
<segment>
<pinref part="X2" gate="-3" pin="S"/>
<pinref part="U$2" gate="G$1" pin="TIP2"/>
<wire x1="-20.32" y1="88.9" x2="-20.32" y2="63.5" width="0.1524" layer="91"/>
<wire x1="-20.32" y1="63.5" x2="-10.16" y2="63.5" width="0.1524" layer="91"/>
<pinref part="U$2" gate="G$1" pin="TIP"/>
<wire x1="-10.16" y1="63.5" x2="15.24" y2="63.5" width="0.1524" layer="91"/>
<junction x="-10.16" y="63.5"/>
</segment>
</net>
<net name="N$5" class="0">
<segment>
<pinref part="X3" gate="-3" pin="S"/>
<wire x1="76.2" y1="86.36" x2="76.2" y2="68.58" width="0.1524" layer="91"/>
<wire x1="76.2" y1="68.58" x2="86.36" y2="68.58" width="0.1524" layer="91"/>
<pinref part="U$3" gate="G$1" pin="TIP"/>
<wire x1="86.36" y1="68.58" x2="86.36" y2="63.5" width="0.1524" layer="91"/>
<pinref part="U$3" gate="G$1" pin="TIP2"/>
<wire x1="86.36" y1="63.5" x2="60.96" y2="63.5" width="0.1524" layer="91"/>
<junction x="86.36" y="63.5"/>
</segment>
</net>
<net name="N$6" class="0">
<segment>
<pinref part="R1" gate="G$1" pin="2"/>
<pinref part="X1" gate="-2" pin="S"/>
<wire x1="139.7" y1="76.2" x2="139.7" y2="86.36" width="0.1524" layer="91"/>
</segment>
</net>
<net name="N$7" class="0">
<segment>
<pinref part="R1" gate="G$1" pin="1"/>
<wire x1="121.92" y1="76.2" x2="121.92" y2="38.1" width="0.1524" layer="91"/>
<wire x1="121.92" y1="38.1" x2="55.88" y2="38.1" width="0.1524" layer="91"/>
<pinref part="R3" gate="G$1" pin="2"/>
<wire x1="55.88" y1="38.1" x2="55.88" y2="76.2" width="0.1524" layer="91"/>
<pinref part="R2" gate="G$1" pin="1"/>
<wire x1="55.88" y1="38.1" x2="38.1" y2="38.1" width="0.1524" layer="91"/>
<wire x1="38.1" y1="38.1" x2="-22.86" y2="38.1" width="0.1524" layer="91"/>
<wire x1="-22.86" y1="38.1" x2="-22.86" y2="66.04" width="0.1524" layer="91"/>
<junction x="55.88" y="38.1"/>
<pinref part="IC1" gate="G$1" pin="1IN-"/>
<wire x1="38.1" y1="38.1" x2="38.1" y2="5.08" width="0.1524" layer="91"/>
<wire x1="38.1" y1="5.08" x2="38.1" y2="-5.08" width="0.1524" layer="91"/>
<wire x1="38.1" y1="-5.08" x2="58.42" y2="-5.08" width="0.1524" layer="91"/>
<junction x="38.1" y="38.1"/>
<pinref part="R4" gate="G$1" pin="1"/>
<wire x1="40.64" y1="5.08" x2="38.1" y2="5.08" width="0.1524" layer="91"/>
<junction x="38.1" y="5.08"/>
</segment>
</net>
<net name="N$8" class="0">
<segment>
<pinref part="R4" gate="G$1" pin="2"/>
<pinref part="IC1" gate="G$1" pin="1OUT"/>
<wire x1="58.42" y1="5.08" x2="58.42" y2="-2.54" width="0.1524" layer="91"/>
<pinref part="R5" gate="G$1" pin="1"/>
<wire x1="58.42" y1="5.08" x2="58.42" y2="20.32" width="0.1524" layer="91"/>
<wire x1="58.42" y1="20.32" x2="63.5" y2="20.32" width="0.1524" layer="91"/>
<junction x="58.42" y="5.08"/>
</segment>
</net>
<net name="N$9" class="0">
<segment>
<pinref part="IC1" gate="G$1" pin="2OUT"/>
<pinref part="R6" gate="G$1" pin="1"/>
<wire x1="86.36" y1="-5.08" x2="93.98" y2="-5.08" width="0.1524" layer="91"/>
<wire x1="93.98" y1="-5.08" x2="93.98" y2="20.32" width="0.1524" layer="91"/>
<junction x="93.98" y="-5.08"/>
<pinref part="R7" gate="G$1" pin="1"/>
<wire x1="93.98" y1="20.32" x2="109.22" y2="20.32" width="0.1524" layer="91"/>
</segment>
</net>
<net name="N$10" class="0">
<segment>
<pinref part="R6" gate="G$1" pin="2"/>
<pinref part="IC1" gate="G$1" pin="2IN-"/>
<wire x1="111.76" y1="-5.08" x2="111.76" y2="-7.62" width="0.1524" layer="91"/>
<wire x1="111.76" y1="-7.62" x2="88.9" y2="-7.62" width="0.1524" layer="91"/>
<wire x1="88.9" y1="-7.62" x2="86.36" y2="-7.62" width="0.1524" layer="91"/>
<wire x1="88.9" y1="-7.62" x2="88.9" y2="20.32" width="0.1524" layer="91"/>
<pinref part="R5" gate="G$1" pin="2"/>
<wire x1="88.9" y1="20.32" x2="81.28" y2="20.32" width="0.1524" layer="91"/>
<junction x="88.9" y="-7.62"/>
</segment>
</net>
<net name="+12V" class="0">
<segment>
<pinref part="IC1" gate="G$1" pin="VCC+"/>
<wire x1="86.36" y1="-2.54" x2="96.52" y2="-2.54" width="0.1524" layer="91"/>
<pinref part="P+2" gate="1" pin="+12V"/>
<wire x1="96.52" y1="-2.54" x2="96.52" y2="7.62" width="0.1524" layer="91"/>
</segment>
<segment>
<pinref part="12V" gate="-1" pin="S"/>
<wire x1="149.86" y1="-48.26" x2="139.7" y2="-48.26" width="0.1524" layer="91"/>
<wire x1="139.7" y1="-48.26" x2="139.7" y2="-43.18" width="0.1524" layer="91"/>
<pinref part="P+4" gate="1" pin="+12V"/>
<wire x1="139.7" y1="-43.18" x2="137.16" y2="-43.18" width="0.1524" layer="91"/>
</segment>
</net>
<net name="-12V" class="0">
<segment>
<pinref part="IC1" gate="G$1" pin="VCC-"/>
<wire x1="58.42" y1="-10.16" x2="55.88" y2="-10.16" width="0.1524" layer="91"/>
<wire x1="55.88" y1="-10.16" x2="55.88" y2="-17.78" width="0.1524" layer="91"/>
<pinref part="P-1" gate="1" pin="-12V"/>
<wire x1="55.88" y1="-17.78" x2="53.34" y2="-17.78" width="0.1524" layer="91"/>
</segment>
<segment>
<pinref part="12V" gate="-3" pin="S"/>
<wire x1="149.86" y1="-53.34" x2="139.7" y2="-53.34" width="0.1524" layer="91"/>
<wire x1="139.7" y1="-53.34" x2="139.7" y2="-55.88" width="0.1524" layer="91"/>
<pinref part="P-3" gate="1" pin="-12V"/>
<wire x1="139.7" y1="-55.88" x2="137.16" y2="-55.88" width="0.1524" layer="91"/>
</segment>
</net>
<net name="-5V" class="0">
<segment>
<pinref part="5V2" gate="-3" pin="S"/>
<pinref part="P-2" gate="1" pin="-5V"/>
<wire x1="149.86" y1="-35.56" x2="134.62" y2="-35.56" width="0.1524" layer="91"/>
</segment>
</net>
<net name="N$1" class="0">
<segment>
<pinref part="R7" gate="G$1" pin="2"/>
<pinref part="Q1" gate="G$1" pin="MULTIN"/>
<wire x1="127" y1="20.32" x2="127" y2="30.48" width="0.1524" layer="91"/>
<wire x1="127" y1="30.48" x2="172.72" y2="30.48" width="0.1524" layer="91"/>
</segment>
</net>
<net name="N$11" class="0">
<segment>
<pinref part="Q1" gate="G$1" pin="VCC"/>
<pinref part="CLOCK_OUT" gate="-1" pin="S"/>
<wire x1="198.12" y1="35.56" x2="198.12" y2="48.26" width="0.1524" layer="91"/>
<wire x1="198.12" y1="48.26" x2="208.28" y2="48.26" width="0.1524" layer="91"/>
<pinref part="CLOCK_OUT" gate="-2" pin="S"/>
<wire x1="208.28" y1="45.72" x2="208.28" y2="48.26" width="0.1524" layer="91"/>
<junction x="208.28" y="48.26"/>
</segment>
</net>
</nets>
</sheet>
</sheets>
</schematic>
</drawing>
</eagle>
